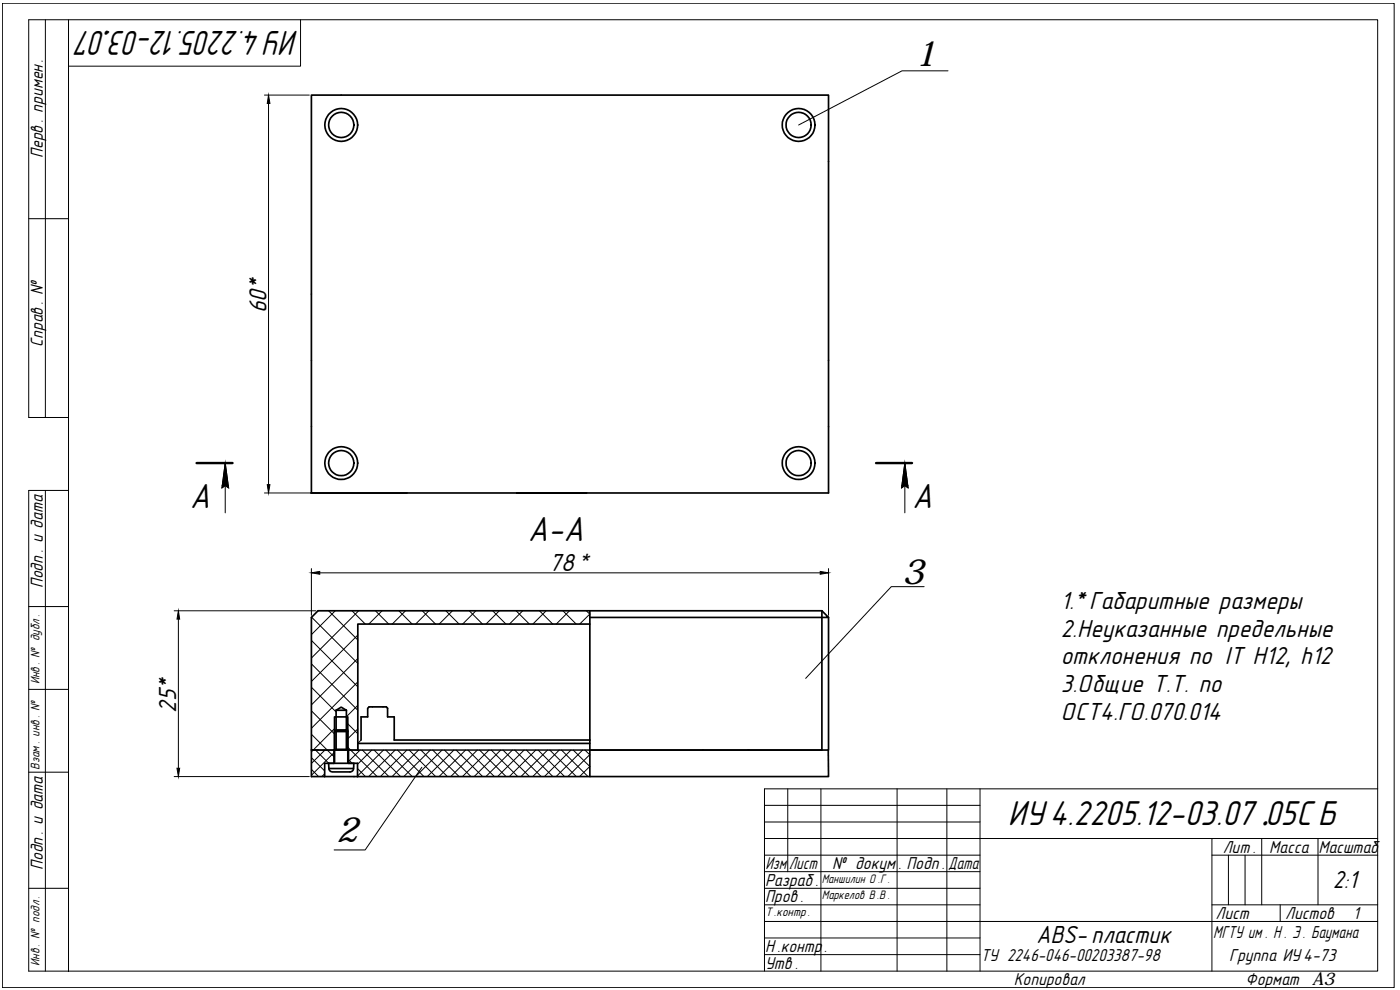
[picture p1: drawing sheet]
<svg xmlns="http://www.w3.org/2000/svg" width="420mm" height="297mm" viewBox="0 0 420 297" stroke-linecap="round" stroke-linejoin="round" font-family="sans-serif">
<!-- layer: 0 -->
<g fill="none" stroke="#000" stroke-width=".51">
<path d="M93.1 147.9h82.9h-20.9M122.2 147.9h-28.7v-119.4h155.2v119.4h-72.7M177 187.2h-69.6v37.8h-7.2v4h6l-.1 1.6h-7.4M177 183.3h69.7M246.7 183.3l2 2h-71.7M246.7 183.3v41.7M248.7 185.3v39.7M100.4 219.1v9.7M100.9 213.1l1.5-.9 1.6 .9M100.9 213.1h3.1M100.9 213.1v11.7M100.9 219.1h3.1"/>
<path d="M104 213.1v6h-3.1l-.5 .4h4l-.4-.4M104 219.1v5.7M104.4 219.1v9.7M93.5 225h6.9v-9.9h4v9.9h.2v4h2.7v4M98.6 229l.1 1.6M98.7 230.6a.97 .97 0 0 0 1 1h5.4a1.01 1.01 0 0 0 1-1M100.2 229h-2.8v4M100.4 224.8h4M107.4 223.1h69.6M108.4 222v-6.9h1.9v-2.6l.5-.4h5.1l.4 .4v2.6h2v6.9h58.7M177 222v-38.7h-81.6l-1.9 2v47.7h13.8M177 222v11"/>
<path d="M224.7 225h-47.7h71.6l.1 8h-141.4"/>
<circle cx="102.4" cy="37.5" r="3.8"/>
<circle cx="102.4" cy="37.5" r="4.9"/>
<circle cx="239.7" cy="37.5" r="3.8"/>
<circle cx="239.7" cy="37.5" r="4.9"/>
<circle cx="102.4" cy="138.9" r="4.9"/>
<circle cx="102.4" cy="138.9" r="3.8"/>
<circle cx="239.7" cy="138.9" r="4.9"/>
<circle cx="239.7" cy="139" r="3.8"/>
</g>
<g fill="none" stroke="#000" stroke-width=".3">
<path d="M.7 1h417.7v295.3h-417.7zM13.6 5.9v119.4M20.6 5.9h392.9v285.5h-392.9zM20.6 5.9h-12v119.4h12M90.2 5.9v14h-69.6M79.4 28.5h13.4M80.6 31v114.4M284.5 21.3h-13.8l-31 16.2M8.6 65.6h12M67.6 138.9l1 7.5-1-.7-1 .7zM67.6 138.9v15M271.6 138.9l.9 7.5-.9-.7-1 .7z"/>
<path d="M271.6 138.9v15M13.6 147.2v144.2M20.6 147.2h-12v144.2h12M79.4 147.9h13.4M93.5 170.6v14M96 171.9h150.2M248.7 170.6v14M277.4 176h-9.9l-25.7 27.5M8.6 182h12M52.3 183.3h42.5M53.5 185.8v44.7M93.5 199.2l13.9 13.9"/>
<path d="M93.5 192.2l13.9 13.9M93.5 185.2l13.9 13.9M98.6 183.3l8.8 8.7M100.6 183.3l-7.1 7.1M105.6 183.3l4 3.9M107.4 190.5l-13.9 14M107.4 197.6l-13.9 13.9M107.6 183.3l-14.1 14.1M112.7 183.3l4 3.9M114.7 183.3l-4 3.9M119.7 183.3l4 3.9M121.7 183.3l-4 3.9"/>
<path d="M126.7 183.3l4 3.9M128.7 183.3l-4 3.9M133.8 183.3l4 3.9M135.8 183.3l-4 3.9M140.8 183.3l4 3.9M142.8 183.3l-4 3.9M147.9 183.3l3.9 3.9M149.8 183.3l-3.9 3.9M154.9 183.3l4 3.9M156.9 183.3l-4 3.9M161.9 183.3l4 3.9M163.9 183.3l-4 3.9"/>
<path d="M168.9 183.3l4 3.9M170.9 183.3l-4 3.9M176 183.3l1 .9-3 3M8.6 206.8h12M93.5 213.3l6.9 6.9M93.5 206.2l7.4 7.4M100.4 218.6l-6.9 7M104.4 217.2l3 2.9M107.4 204.6l-13.9 13.9M107.4 211.6l-3.4 3.5M107.4 218.7l-3 3M8.6 231.7h12"/>
<path d="M52.3 233h40.5M93.5 225h83.5M93.5 230.8l2.1 2.2M93.5 227.3l3.9 4M93.5 220.3l6.7 6.7M94.7 225l4 4M97.4 232.2l-.8 .8M97.5 225l-4 4.1M100.2 225.8l-6.7 6.8M100.4 228.8l-.2 .2M104.4 228.8l.2 .2M104.4 224.2l8.8 8.8"/>
<path d="M104.6 227.9l1.1 1.1M107.3 230.6l2.4 2.4M108.1 225l-3.5 3.5M108.4 222l-1 1.1v1.9M108.7 225l8 8M111.6 225l-4.3 4.3M112.3 225l7.9 8M115.1 225l-7.8 7.8M115.8 225l7.9 8M118.6 225l-8 8M119.3 225l7.9 8M122.1 225l-7.9 8"/>
<path d="M122.8 225l8 8M125.6 225l-7.9 8M126.3 225l8 8M126.6 230.2l-17 24.8h-9.3M129.1 225l-7.9 8M129.9 225l7.9 8M132.7 225l-8 8M133.4 225l7.9 8M136.2 225l-7.9 8M136.9 225l8 8M139.7 225l-7.9 8M140.4 225l8 8"/>
<path d="M143.2 225l-7.9 8M143.9 225l8 8M146.8 225l-8 8M147.4 225l8 8M150.3 225l-8 8M150.9 225l8 8M153.8 225l-8 8M154.5 225l7.9 8M157.3 225l-8 8M158 225l7.9 8M160.8 225l-7.9 8M161.5 225l7.9 8"/>
<path d="M164.3 225l-7.9 8M165 225l8 8M167.8 225l-7.9 8M168.5 225l8 8M171.4 225l-8 8M172 225l5 5-3.1 3M174.9 225l-8 8M175.5 225l1.5 1.5M177 226.4l-6.6 6.6M236.4 236.7v24.8M246.4 236.7v54.7M269.2 236.7v54.7"/>
<path d="M284.2 236.7v54.7M294.1 236.7v54.7M413.5 236.7h-184.1v54.7M229.4 246.6h64.7M229.4 251.6h184.1M229.4 241.6h64.7M229.4 256.6h64.7M363.7 256.6h49.8M363.7 251.6v39.8M368.7 256.6v14.9M373.7 256.6v14.9M378.7 251.6v19.9"/>
<path d="M395.5 251.6v19.9M8.6 266.5h12M229.4 266.5h64.7M229.4 271.5h64.7M229.4 276.5h184.1M229.4 261.5h64.7M363.7 271.5h49.8M384.2 271.5v5M229.4 281.4h64.7M229.4 286.4h64.7"/>
</g>
<path d="M80.6 28.5l.4 2.5h-.8zM67.6 138.9l.9 6.8h-1.8zM271.6 138.9l.8 6.8h-1.7zM66.7 145.7h.9l-1 .7zM67.6 145.7h.9l.1 .7zM80.2 145.4h.8l-.4 2.5zM270.7 145.7h.9l-1 .7zM271.6 145.7h.8l.1 .7zM93.5 171.9l2.5-.4v.8zM246.2 171.5l2.5 .4-2.5 .4zM53.5 183.3l.4 2.5h-.8zM53.1 230.5h.8l-.4 2.5z" fill="#000" stroke="#000" stroke-width=".3"/>
<path d="M59 138.9h10.8M262.9 138.9h10.8" fill="none" stroke="#000" stroke-width=".72"/>
<g font-size="10.9">
<text x="33" y="9.4" transform="rotate(-180 33 9.4)">.</text>
<text x="274.9" y="19.9">1</text>
<text x="270.7" y="175.1">3</text>
<text x="101" y="252.8">2</text>
</g>
<g font-size="10.8">
<text x="89.6" y="9.4" transform="rotate(-180 89.6 9.4)">ИУ 4.2205.12-03.07</text>
<text x="57" y="152.3">A</text>
<text x="273.7" y="152.3">A</text>
<text x="158.4" y="162.2">A-A</text>
<text x="302.5" y="247.6">ИУ 4.2205.12-03.07 .05CБ</text>
</g>
<g font-size="7.7">
<text x="80" y="94" transform="rotate(-90 80 94)">60*</text>
<text x="164.9" y="171.2">78 *</text>
<text x="318.4" y="182.8">1.* Габаритные размеры</text>
<text x="318.4" y="191.1">2.Неуказанные предельные</text>
<text x="318.4" y="199.3">отклонения по IT H12, h12</text>
<text x="318.4" y="207.6">3.Общие Т.Т. по</text>
<text x="52.9" y="213.9" transform="rotate(-90 52.9 213.9)">25*</text>
<text x="318.4" y="215.9">ОСТ4.ГО.070.014</text>
<text x="400" y="266.5">2:1</text>
<text x="311" y="283">ABS-пластик</text>
</g>
<text font-size="5.5" x="393.8" y="295.6">A3</text>
<g font-size="5.4">
<text x="12.9" y="47.4" transform="rotate(-90 12.9 47.4)">Перв. примен.</text>
<text x="12.9" y="104" transform="rotate(-90 12.9 104)">Справ . №</text>
<text x="12.9" y="176.5" transform="rotate(-90 12.9 176.5)">Подп. и дата</text>
<text x="367" y="255.9">Лит .</text>
<text x="380.9" y="255.9">Масса</text>
<text x="395.7" y="255.9">Масштаб</text>
<text x="12.9" y="261.1" transform="rotate(-90 12.9 261.1)">Подп. и дата</text>
<text x="229.8" y="260.8">Изм</text>
<text x="236.7" y="260.8">Лист</text>
<text x="236.9" y="260.8">.</text>
<text x="249.7" y="260.8">№ докум</text>
<text x="269.5" y="260.8">.</text>
<text x="272" y="260.8">Подп .</text>
<text x="284.6" y="260.8">Дата</text>
<text x="229.6" y="265.8">Разраб .</text>
<text x="229.6" y="270.8">Пров .</text>
<text x="364.8" y="275.8">Лист</text>
<text x="385.7" y="275.8">Листов</text>
<text x="406.1" y="275.8">1</text>
<text x="364.1" y="281.5">МГТУ им . Н . Э. Баумана</text>
<text x="229.6" y="285.7">Н .контр</text>
<text x="247.3" y="285.7">.</text>
<text x="229.6" y="290.7">Утв .</text>
<text x="294.3" y="288.4">ТУ 2246-046-00203387-98</text>
<text x="368.9" y="288.4">Группа ИУ 4-73</text>
<text x="304.2" y="295.6">Копировал</text>
<text x="373.8" y="295.6">Формат</text>
</g>
<g font-size="3.9">
<text x="11.9" y="205.4" transform="rotate(-90 11.9 205.4)">Инв . № дубл .</text>
<text x="11.9" y="231" transform="rotate(-90 11.9 231)">Взам. инв . №</text>
<text x="246.6" y="264.8">Маншилин О .Г .</text>
<text x="246.6" y="269.8">Маркелов В .В .</text>
<text x="229.7" y="274.7">Т.контр.</text>
<text x="11.9" y="289.9" transform="rotate(-90 11.9 289.9)">Инв . № подл .</text>
</g>
</svg>
